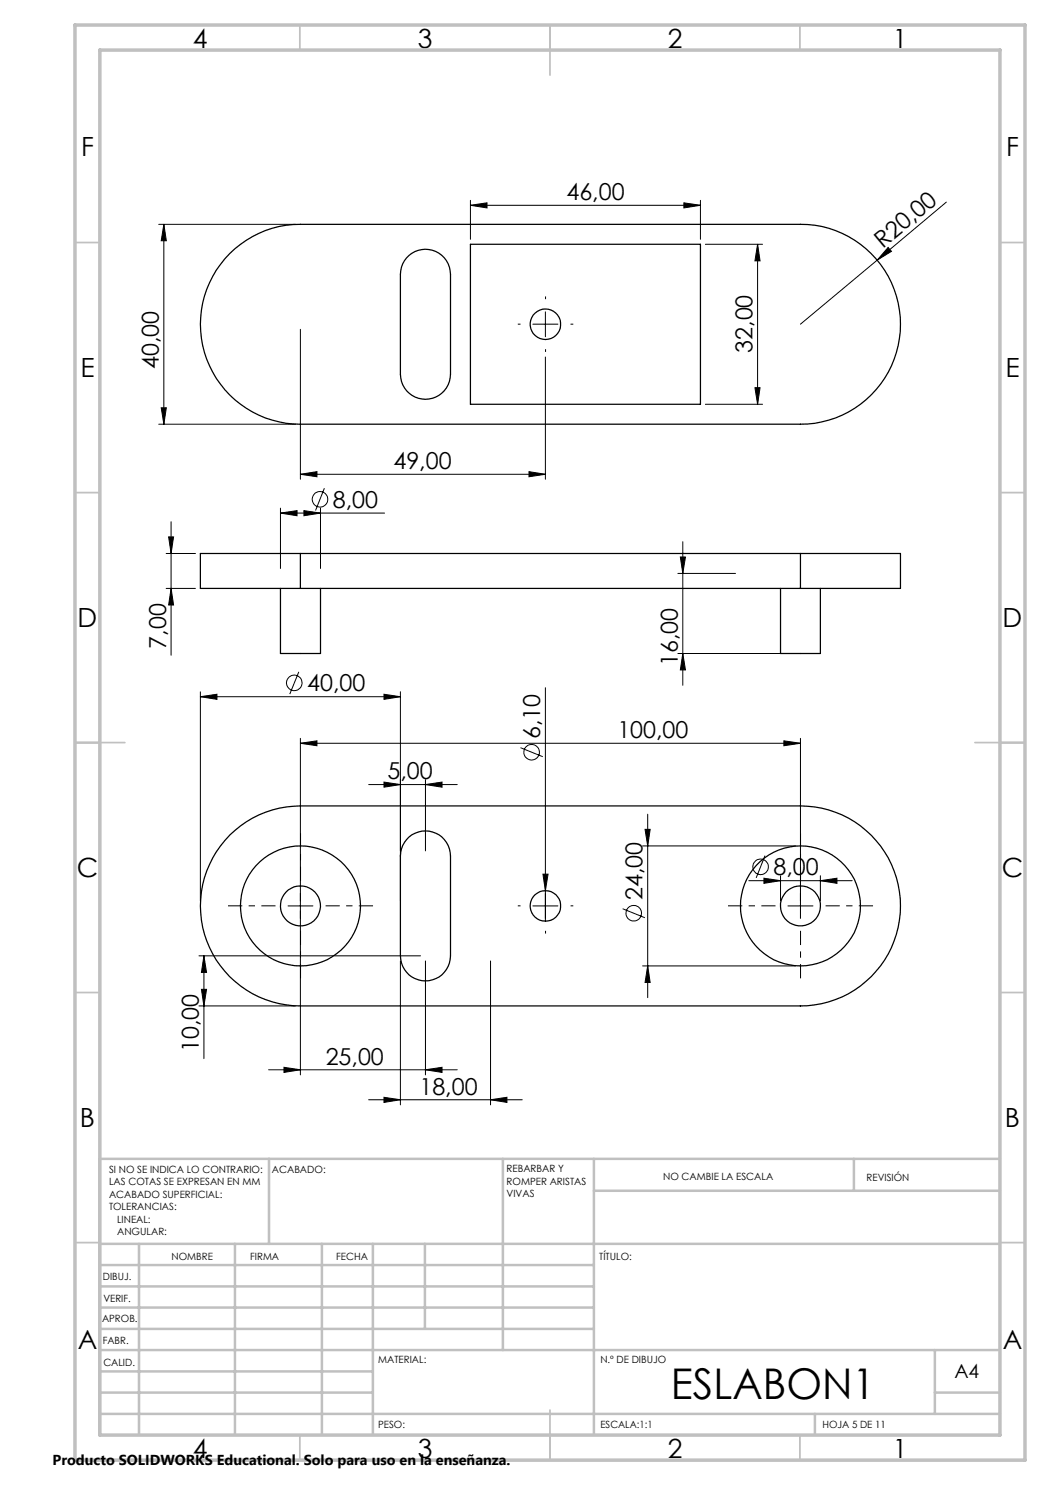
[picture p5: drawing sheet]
<svg xmlns="http://www.w3.org/2000/svg" width="210mm" height="297mm" viewBox="0 0 210 297" stroke-linecap="round" stroke-linejoin="round" font-family="sans-serif">
<g fill="none" stroke="#000" stroke-width=".25">
<path d="M45.9 50.7a20 20 0 0 1 14.2-5.8h100a20 20 0 0 1 20 20 20 20 0 0 1-20 19.9h-100a20 20 0 0 1-18.5-12.3 20 20 0 0 1 4.3-21.8zM81.3 51.6a5 5 0 0 1 5.5-1.4 5 5 0 0 1 3.3 4.7v20a5 5 0 0 1-5 5 5 5 0 0 1-5-5v-20a5.1 5.1 0 0 1 1.2-3.3zM94.1 48.9h46v32h-46zM56.1 117.7v13h8v-13M60.1 110.7h-20v7h20M60.1 110.7v7M60.1 117.7h100M60.1 110.7h100M156.1 117.7v13h8v-13M160.1 110.7h20v7h-20M160.1 110.7v7M45.9 167a20 20 0 0 1 14.2-5.8h100a20 20 0 0 1 20 20 20 20 0 0 1-20 20h-100a20 20 0 0 1-18.5-12.4 20 20 0 0 1 4.3-21.8z"/>
<path d="M81.8 167.4a5 5 0 0 1 5.4-.8 5 5 0 0 1 2.9 4.6v20a5 5 0 0 1-5 5 5 5 0 0 1-5-5v-20a5.2 5.2 0 0 1 1.7-3.8z"/>
<circle cx="109.1" cy="64.8" r="3.1"/>
<circle cx="60.1" cy="181.2" r="12"/>
<circle cx="60.1" cy="181.2" r="4"/>
<circle cx="109.1" cy="181.2" r="3.1"/>
<circle cx="160.1" cy="181.2" r="4"/>
<circle cx="160.1" cy="181.2" r="12"/>
</g>
<g fill="none" stroke="#000" stroke-width=".2">
<path d="M31.7 44.9h27.4M32.8 44.9l.5 3.3h-1.1zM32.8 44.9v39.9M94.1 41.1l3.3-.5v1zM94.1 40.1v7.8M94.1 41.1h46M136.8 40.6l3.3 .5-3.3 .5zM140.1 40.1v7.8M141.1 48.9h11.4M151.5 48.9l.5 3.3h-1zM151.5 48.9v32M175.4 52l-15.3 12.8"/>
<path d="M177.6 49.5l.7 .8-2.9 1.7zM189.3 40.4l-13.9 11.6M60.1 65.9v29.9M106.6 64.8h5M109.1 62.4v4.9M109.1 71.4v24.4M151 77.5h1l-.5 3.4zM31.7 84.8h27.4M32.2 81.6h1.1l-.5 3.2zM60.1 94.9l3.3-.6v1.1zM60.1 94.9h49M64.9 97.6l-1.8 4.5"/>
<path d="M105.8 94.3l3.3 .6-3.3 .5zM141.1 80.9h11.4M33.2 117.7h5.9M33.2 110.7h5.9M33.7 107.4h1l-.5 3.3zM34.2 117.7l.5 3.3h-1zM34.2 104.3v26.8M56.1 102.6l3.3-.5v1zM56.1 101.6v12.1M56.1 102.6h20.8M60.8 102.1l3.3 .5-3.3 .5zM64.1 101.6v12.1"/>
<path d="M135.6 114.7h11.5M136.1 111.4h1l-.5 3.3zM136.6 108.3v28.8M40.1 139.3l3.3-.5v1.1zM40.1 138.4v41.8M40.1 139.3h40M59.8 134.4l-1.8 4.4M76.8 138.8l3.3 .5-3.3 .6zM80.1 138.4v41.8M109.1 137.5v46.7M135.6 130.7h27.5M136.6 130.7l.5 3.3h-1z"/>
<path d="M60.1 148.7l3.3-.5v1zM60.1 147.7v67.3M60.1 148.7h100M73.7 156.9h17.7M76.8 156.4l3.3 .5-3.3 .5zM85.1 156.9l3.3-.5v1zM85.1 155.9v14.3M104.1 149.5l4.4 1.8M156.8 148.2l3.3 .5-3.3 .5zM160.1 147.7v36M108.6 174.8h1l-.5 3.3zM128.5 169.2h30.6"/>
<path d="M129 165.9h1l-.5 3.3zM129.5 162.8v36.7M149.8 176.1h20.6M152.8 175.6l3.3 .5-3.3 .6zM153 171.1l-1.8 4.5M156.1 175.2v5M164.1 176.1l3.3-.5v1.1zM164.1 175.2v5M39.8 191.2h44.3M40.3 197.9h1l-.5 3.3zM40.8 191.2l.5 3.3h-1zM40.8 191.2v20.5"/>
<path d="M57.6 181.2h5M80.1 192.2v28.8M85.1 192.2v22.8M98.1 192.2v28.8M106.6 181.2h5M124.5 181.7l4.5 1.8M128.5 193.2h30.6M129.5 193.2l.5 3.3h-1zM157.6 181.2h5M39.8 201.2h19.3M53.7 214h37.7M56.8 213.5l3.3 .5-3.3 .5z"/>
<path d="M73.7 220h30.8M76.8 219.5l3.3 .5-3.3 .5zM85.1 214l3.3-.5v1zM98.1 220l3.3-.5v1z"/>
<circle cx="64" cy="99.9" r="1.55"/>
<circle cx="58.9" cy="136.6" r="1.55"/>
<circle cx="106.3" cy="150.5" r="1.55"/>
<circle cx="152.1" cy="173.4" r="1.56"/>
<circle cx="126.7" cy="182.6" r="1.55"/>
</g>
<path d="M109.1 59.8v-.5M104.1 64.8h-.5M109.1 69.8v.6M114.1 64.8h.6M109.1 176.2v-.6M104.1 181.2h-.5M109.1 186.2v.5M114.1 181.2h.6" fill="none" stroke="#000" stroke-width=".2" stroke-dasharray="15.2 1.3 1.3 1.3" stroke-linecap="butt"/>
<path d="M60.1 176.2v-9.5M160.1 176.2v-9.5M55.1 181.2h-9.5M60.1 186.2v9.5M65.1 181.2h9.5M155.1 181.2h-9.5M160.1 186.2v9.5M165.1 181.2h9.5" fill="none" stroke="#000" stroke-width=".2" stroke-dasharray="15.2 1.3 1.3 1.3" stroke-dashoffset="12.4" stroke-linecap="butt"/>
<g fill="none" stroke="#c0c0c0" stroke-width=".35">
<path d="M60 5v5M110 5v10M160 5v5M15 48.5h5M200 48.5h5M15 98.5h5M200 98.5h5M15 148.5h10M195 148.5h10M15 198.5h5M200 198.5h5M15 248.5h5"/>
<path d="M200 248.5h5M60 287v5M110 282v10M160 287v5"/>
</g>
<g fill="none" stroke="#c0c0c0" stroke-width=".5">
<path d="M53.8 231.8v17M100.6 231.8v38.2M118.8 231.8v55.2M118.8 238.2h81.2M170.8 231.8v6.4M200 231.8h-180v55.2M20 248.8h180M20 257.3h98.8M20 253h98.8M27.8 248.8v38.2M47 248.8v38.2M64.4 248.8v38.2"/>
<path d="M74.6 248.8v38.2M85 248.8v17M20 265.8h98.8M20 261.5h98.8M20 278.5h54.6M20 274.3h54.6M20 270h180M187 278.5h13M187 270v12.8M20 282.8h180M163 282.8v4.2"/>
</g>
<path d="M15 5h190v287h-190zM20 10h180v277h-180z" fill="none" stroke="#c0c0c0" stroke-width=".7"/>
<g fill="#000">
<path d="M177.6 49.5l.7 .8-2.9 1.7zM108.6 174.8h1l-.5 3.3z"/>
<path d="M136.8 40.6l3.3 .5-3.3 .5zM94.1 41.1l3.3-.5v1z"/>
<path d="M60.8 102.1l3.3 .5-3.3 .5zM56.1 102.6l3.3-.5v1zM105.8 94.3l3.3 .6-3.3 .5zM60.1 94.9l3.3-.6v1.1z"/>
<path d="M60.1 148.7l3.3-.5v1zM156.8 148.2l3.3 .5-3.3 .5z"/>
<path d="M152.8 175.6l3.3 .5-3.3 .6zM164.1 176.1l3.3-.5v1.1zM40.1 139.3l3.3-.5v1.1zM76.8 138.8l3.3 .5-3.3 .6zM76.8 156.4l3.3 .5-3.3 .5zM85.1 156.9l3.3-.5v1zM76.8 219.5l3.3 .5-3.3 .5zM98.1 220l3.3-.5v1z"/>
<path d="M40.8 191.2l.5 3.3h-1zM40.3 197.9h1l-.5 3.3zM32.8 44.9l.5 3.3h-1.1zM32.2 81.6h1.1l-.5 3.2z"/>
<path d="M129.5 193.2l.5 3.3h-1zM129 165.9h1l-.5 3.3zM34.2 117.7l.5 3.3h-1zM33.7 107.4h1l-.5 3.3zM136.6 130.7l.5 3.3h-1zM136.1 111.4h1l-.5 3.3zM151 77.5h1l-.5 3.4zM151.5 48.9l.5 3.3h-1z"/>
<path d="M56.8 213.5l3.3 .5-3.3 .5zM85.1 214l3.3-.5v1z"/>
</g>
<text font-size="8.5" x="134.2" y="279.7">ESLABON1</text>
<g font-size="5.3">
<text x="38.5" y="9.5">4</text>
<text x="83.5" y="9.5">3</text>
<text x="133.5" y="9.5">2</text>
<text x="178.5" y="9.5">1</text>
<text x="16.2" y="31.2">F</text>
<text x="201.2" y="31.2">F</text>
<text x="16.1" y="75.5">E</text>
<text x="201.1" y="75.5">E</text>
<text x="15.5" y="125.5">D</text>
<text x="200.5" y="125.5">D</text>
<text x="15.4" y="175.5">C</text>
<text x="200.4" y="175.5">C</text>
<text x="16" y="225.5">B</text>
<text x="201" y="225.5">B</text>
<text x="15.5" y="269.7">A</text>
<text x="200.5" y="269.7">A</text>
<text x="38.5" y="291.5">4</text>
<text x="83.5" y="291.5">3</text>
<text x="133.5" y="291.5">2</text>
<text x="178.5" y="291.5">1</text>
</g>
<g font-size="4.7">
<text x="113.3" y="40">46,00</text>
<text x="176.6" y="49.8" transform="rotate(-40 176.6 49.8)">R20,00</text>
<text x="150.5" y="70.6" transform="rotate(-90 150.5 70.6)">32,00</text>
<text x="31.8" y="73.8" transform="rotate(-90 31.8 73.8)">40,00</text>
<text x="78.7" y="93.8">49,00</text>
<text x="66.6" y="101.6">8,00</text>
<text x="33.2" y="129.7" transform="rotate(-90 33.2 129.7)">7,00</text>
<text x="135.6" y="133.2" transform="rotate(-90 135.6 133.2)">16,00</text>
<text x="61.4" y="138.3">40,00</text>
<text x="108.1" y="147.9" transform="rotate(-90 108.1 147.9)">6,10</text>
<text x="123.5" y="147.6">100,00</text>
<text x="77.5" y="155.9">5,00</text>
<text x="154.7" y="175.1">8,00</text>
<text x="128.5" y="180.1" transform="rotate(-90 128.5 180.1)">24,00</text>
<text x="39.8" y="210.4" transform="rotate(-90 39.8 210.4)">10,00</text>
<text x="65.1" y="212.9">25,00</text>
<text x="83.9" y="218.9">18,00</text>
</g>
<text font-size="3.9" x="190.9" y="275.5">A4</text>
<text font-size="2.9" x="10.5" y="292.9">Producto SOLIDWORKS Educational. Solo para uso en la enseñanza.</text>
<g font-size="2">
<text x="21.8" y="234.6">SI NO SE INDICA LO CONTRARIO:</text>
<text x="21.8" y="237.1">LAS COTAS SE EXPRESAN EN MM</text>
<text x="21.8" y="239.6">ACABADO SUPERFICIAL:</text>
<text x="54.4" y="234.6">ACABADO:</text>
<text x="101.3" y="234.5">REBARBAR Y</text>
<text x="101.3" y="237">ROMPER ARISTAS</text>
<text x="101.3" y="239.5">VIVAS</text>
<text x="132.6" y="236">NO CAMBIE LA ESCALA</text>
<text x="173.3" y="236.2">REVISIÓN</text>
<text x="21.8" y="242.1">TOLERANCIAS:</text>
<text x="23.4" y="244.6">LINEAL:</text>
<text x="23.4" y="247.1">ANGULAR:</text>
<text x="34.3" y="252">NOMBRE</text>
<text x="50" y="251.9">FIRMA</text>
<text x="67.2" y="251.9">FECHA</text>
<text x="119.9" y="251.9">TÍTULO:</text>
<text x="20.6" y="256.1">DIBUJ.</text>
<text x="20.7" y="260.3">VERIF.</text>
<text x="20.4" y="264.4">APROB.</text>
<text x="20.5" y="268.8">FABR.</text>
<text x="20.7" y="273.1">CALID.</text>
<text x="75.6" y="272.5">MATERIAL:</text>
<text x="120.1" y="272.5">N.º DE DIBUJO</text>
<text x="75.6" y="285.5">PESO:</text>
<text x="120.1" y="285.6">ESCALA:1:1</text>
<text x="164.5" y="285.6">HOJA 5 DE 11</text>
</g>
</svg>
